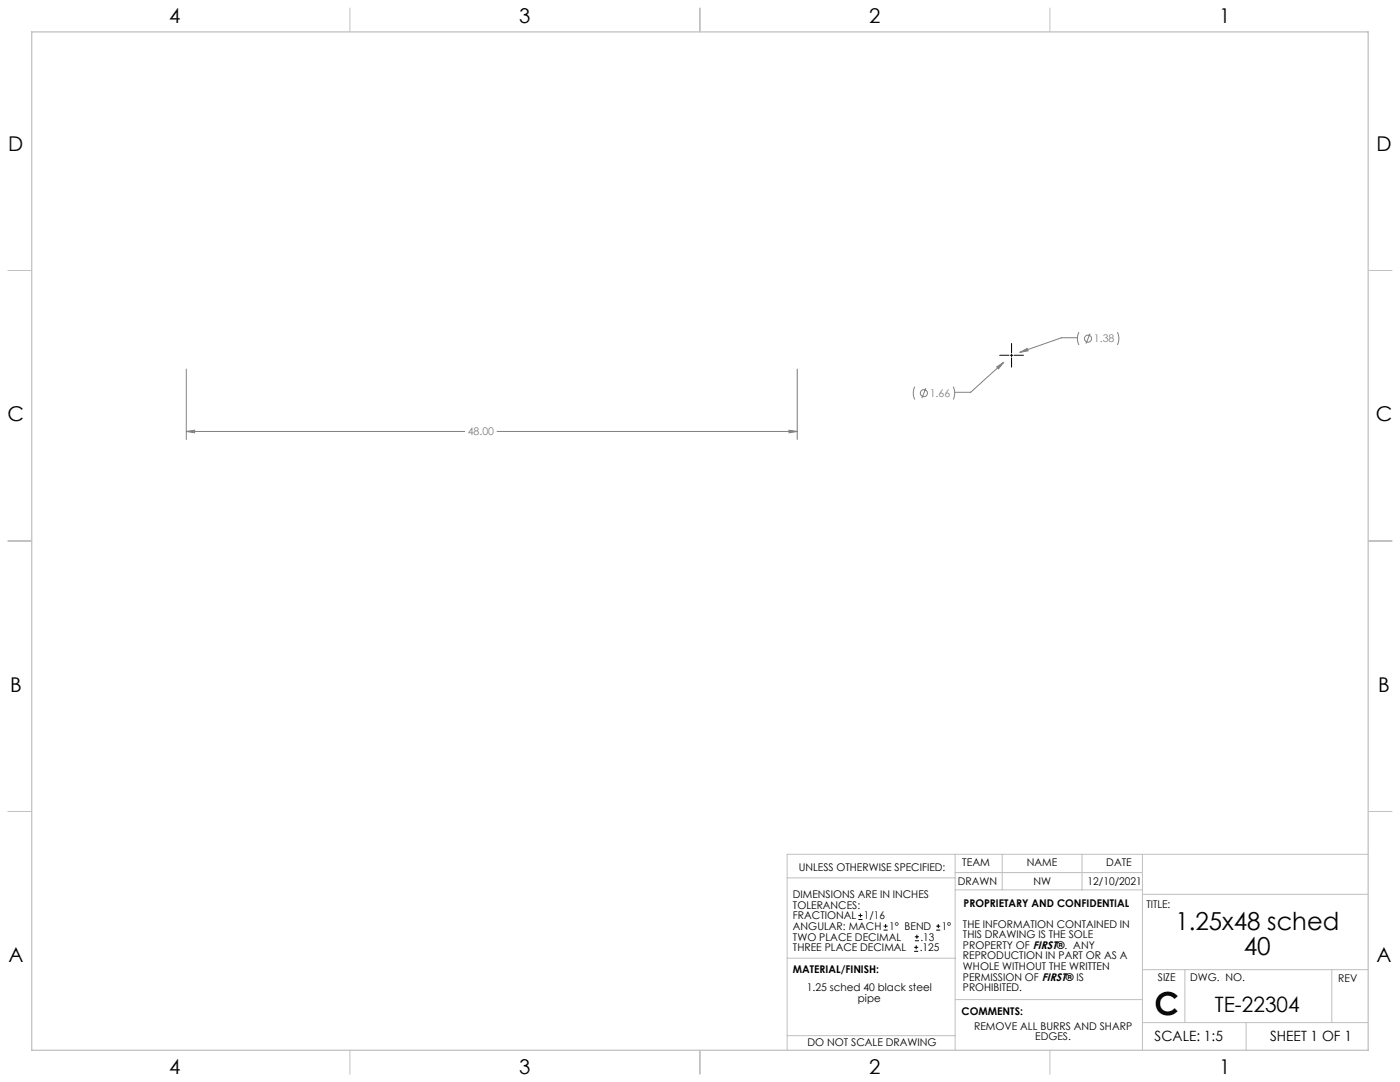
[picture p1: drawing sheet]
<svg xmlns="http://www.w3.org/2000/svg" width="559mm" height="432mm" viewBox="0 0 559 432" stroke-linecap="round" stroke-linejoin="round" font-family="sans-serif">
<g fill="none" stroke="#c0c0c0" stroke-width=".4">
<path d="M139.7 3.2v9.5M279.4 3.2v9.5M419.1 3.2v9.5M3.1 107.9h9.6M546.1 107.9h9.5M3.1 215.9h9.6M546.1 215.9h9.5M3.1 323.8h9.6M546.1 323.8h9.5M314.2 350.3h67M381.2 340.9v78.2M381.2 355.1h74.8"/>
<path d="M381.2 348.2h74.8M400 340.9v14.2M431.9 340.9v14.2M456 340.9v78.2M456 356.9h90.1M546.1 340.9h-231.9v78.2M314.2 382.4h67.2M381.2 398.9h74.8M456 387h90.1M472.9 387v21.1M531.6 387v21.1M139.7 419.1v9.6"/>
<path d="M279.4 419.1v9.6M314.2 413.3h67M419.1 419.1v9.6M456 408.1h90.1M497.4 408.1v11"/>
</g>
<path d="M12.7 12.7h533.4v406.4h-533.4z" fill="none" stroke="#c0c0c0" stroke-width=".5"/>
<g fill="none" stroke="#808080" stroke-width=".4">
<path d="M430 134.8h-6.3l-16.6 5.8M430.6 132.6l-.6 2.3 .6 2.8M435.1 133.1l-1.6 4.1M446 132.6l.6 2v1l-.6 2.1M74.4 147.3v28.1M318.2 147.3v28.1M365.1 154.3l-.6 2.4 .6 2.7M369.6 154.9l-1.7 4M380.5 154.3l.6 2.4-.6 2.7M397.8 146.4l2.8-1.8-2.1 2.6zM400.6 144.6l-13.2 12h-6.3M407.1 140.6l2.9-1.5 .4 .9z"/>
<path d="M74.4 172.2l3.3-.5v1zM74.4 172.2h111.1M198.4 172.2h119.8M314.9 171.7l3.3 .5-3.3 .5z"/>
<circle cx="434.3" cy="135.1" r="1.42"/>
<circle cx="368.7" cy="156.9" r="1.42"/>
</g>
<path d="M403.8 137.1v3.7M399 141.8h3.7M403.3 141.8h.9M403.8 141.3v1M403.8 142.8v3.7M404.8 141.8h3.7" fill="none" stroke="#000" stroke-width=".4"/>
<path d="M74.4 172.2l3.3-.5v1zM314.9 171.7l3.3 .5-3.3 .5zM407.1 140.6l3.3-.6-.4-.9zM397.8 146.4l.7 .8 2.1-2.6z" fill="#808080"/>
<g fill="none" stroke="#000" stroke-width=".4">
<path d="M342.6 367h1.6M342.6 365.4h1.6M343.4 364.6v1.5M352.7 371.2h1.6M352.7 369.6h1.6M353.5 368.8v1.6M364.9 379.7h1.6M364.9 378.1h1.6M365.2 375.4h1.6M365.2 373.8h1.6M365.7 377.3v1.5M366 373v1.6"/>
<path d="M373.7 371.2h1.6M373.7 369.6h1.6M374.5 368.8v1.6"/>
</g>
<text font-size="12.7" x="460.9" y="405.2">C</text>
<g font-size="9.9">
<text x="469.2" y="371.2">1.25x48 sched</text>
<text x="496.4" y="381.1">40</text>
</g>
<text font-size="8.5" x="484.9" y="404">TE-22304</text>
<g font-size="8.1">
<text x="67.6" y="9.3">4</text>
<text x="207.3" y="9.3">3</text>
<text x="347" y="9.3">2</text>
<text x="486.7" y="9.3">1</text>
<text x="3.3" y="60.1">D</text>
<text x="549.4" y="60.1">D</text>
<text x="3" y="168">C</text>
<text x="549.1" y="168">C</text>
<text x="4" y="276">B</text>
<text x="550.1" y="276">B</text>
<text x="3.3" y="383.9">A</text>
<text x="549.4" y="383.9">A</text>
<text x="67.6" y="428.4">4</text>
<text x="207.3" y="428.4">3</text>
<text x="347" y="428.4">2</text>
<text x="486.7" y="428.4">1</text>
</g>
<g font-size="5.6">
<text x="460.9" y="415.2">SCALE: 1:5</text>
<text x="507" y="415.2">SHEET 1 OF 1</text>
</g>
<g font-size="4.2" fill="#808080">
<text x="436.6" y="136.7">1.38</text>
<text x="371.1" y="158.4">1.66</text>
<text x="186.7" y="173.8">48.00</text>
</g>
<g font-size="4.2">
<text x="318.8" y="347.7">UNLESS OTHERWISE SPECIFIED:</text>
<text x="384.1" y="345.5">TEAM</text>
<text x="409.9" y="345.7">NAME</text>
<text x="441.6" y="345.7">DATE</text>
<text x="382.3" y="353.3">DRAWN</text>
<text x="412.5" y="353.3">NW</text>
<text x="434.1" y="353.3">12/10/2021</text>
<text x="316.5" y="358.5">DIMENSIONS ARE IN INCHES</text>
<text x="316.5" y="362.7">TOLERANCES:</text>
<text x="384.6" y="361.9">PROPRIETARY AND CONFIDENTIAL</text>
<text x="457.6" y="362.3">TITLE:</text>
<text x="316.5" y="371.2">ANGULAR: MACH</text>
<text x="316.5" y="366.9">FRACTIONAL</text>
<text x="344.8" y="366.9">1/16</text>
<text x="354.9" y="371.2">1° BEND</text>
<text x="375.9" y="371.2">1°</text>
<text x="384.4" y="370.2">THE INFORMATION CONTAINED IN</text>
<text x="316.5" y="375.4">TWO PLACE DECIMAL</text>
<text x="367.4" y="375.4">.13</text>
<text x="384.4" y="374.4">THIS DRAWING IS THE SOLE</text>
<text x="316.5" y="379.6">THREE PLACE DECIMAL</text>
<text x="367.1" y="379.6">.125</text>
<text x="384.4" y="378.6">PROPERTY OF FIRST®. ANY</text>
<text x="384.4" y="382.9">REPRODUCTION IN PART OR AS A</text>
<text x="316.5" y="388.4">MATERIAL/FINISH:</text>
<text x="384.4" y="387.1">WHOLE WITHOUT THE WRITTEN</text>
<text x="322.1" y="395.6">1.25 sched 40 black steel</text>
<text x="384.4" y="391.3">PERMISSION OF FIRST® IS</text>
<text x="384.4" y="395.6">PROHIBITED.</text>
<text x="462.2" y="391.3">SIZE</text>
<text x="475.1" y="391.3">DWG. NO.</text>
<text x="534.1" y="391.8">REV</text>
<text x="342.4" y="399.8">pipe</text>
<text x="383.8" y="405.1">COMMENTS:</text>
<text x="388.8" y="410.9">REMOVE ALL BURRS AND SHARP</text>
<text x="322.3" y="417.6">DO NOT SCALE DRAWING</text>
<text x="413.2" y="415.2">EDGES.</text>
</g>
</svg>
